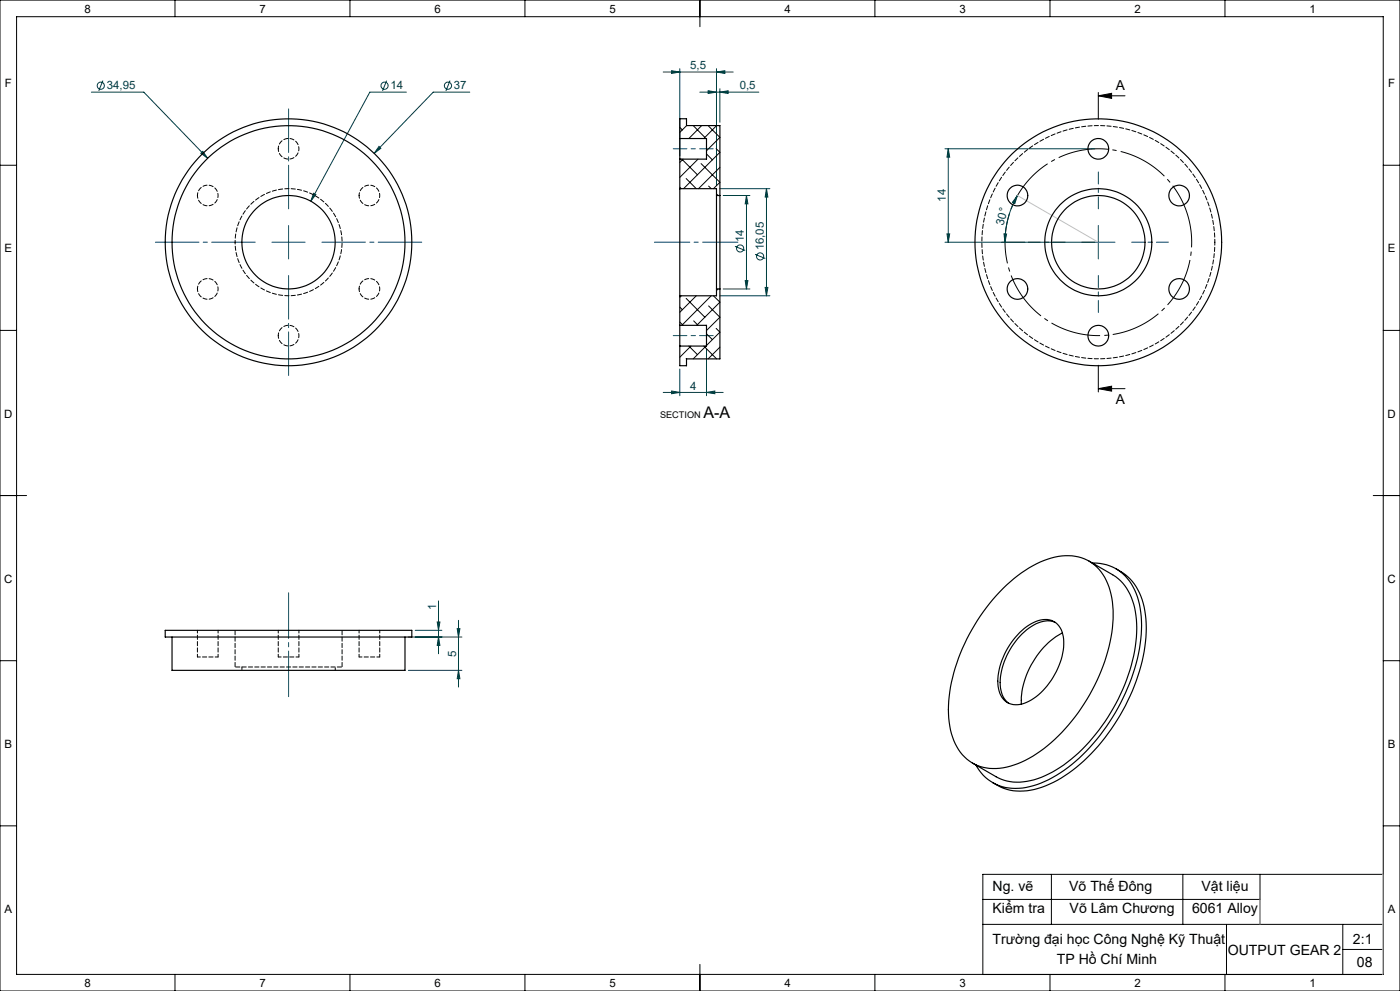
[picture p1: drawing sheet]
<svg xmlns="http://www.w3.org/2000/svg" width="420mm" height="297mm" viewBox="0 0 420 297" stroke-linecap="round" stroke-linejoin="round" font-family="sans-serif">
<g fill="none" stroke="#004040" stroke-width=".3">
<path d="M27.4 27.6h15.7l19.2 19.8M30.9 24.2l-1.3 3M116 24.2l-1.2 3M121.9 27.6h-11l-17.7 32.7M135 24.2l-1.2 3M140.9 27.6h-10.9l-17.7 18.4M199 21.6h21M201.5 21.2l2.4 .4-2.4 .4zM203.9 20.6v26.1M209.9 27.6h17.7M212.4 27.2l2.5 .4-2.5 .4zM214.9 21.6l2.6-.4v.8z"/>
<path d="M214.9 20.6v35M216 27.6l2.4-.4v.8zM216 26.6v10.1M60.3 45.9l.6-.5 1.4 2zM94.1 57.9l.7 .4-1.6 2zM113.7 43.9l.6 .5-2 1.6zM216 56.5h15M217 58.6h8M223.9 58.6v28M223.9 58.6l.5 2.5h-.8zM229.9 56.5v32.1M229.9 56.5l.5 2.6h-.8z"/>
<path d="M283.5 44.6h45M284.5 44.6v28M284.5 44.6l.4 2.5h-.8zM305.2 58.6l-.8 2.4-.7-.4zM305.2 58.6a28.2 28.2 0 0 0-3.7 14M220.5 73.8l3.1 1.3M226.5 76.2l3.1 1.3M283.5 72.6h45M284.1 70.1h.8l-.4 2.5zM301.2 70.1h.8l-.5 2.5zM216 88.6h15M217 86.6h8"/>
<path d="M223.6 84.1h.8l-.5 2.5zM229.6 86.1h.8l-.5 2.5zM199 117.6h18M201.5 117.2l2.4 .4-2.4 .4zM203.9 110.6v8M211.9 117.6l2.6-.4v.8zM211.9 104.7v13.9M122.5 190.9h16.1M124.6 188.9h8M131.2 186.4h.8l-.4 2.5zM131.6 180.1v15.8M131.6 190.9l.4 2.5h-.8z"/>
<path d="M137.2 188.4h.8l-.5 2.5zM137.5 185.9v20M122.5 200.9h16.1M137.5 200.9l.5 2.5h-.8z"/>
<circle cx="30.2" cy="25.7" r="1.08"/>
<circle cx="115.4" cy="25.7" r="1.08"/>
<circle cx="134.4" cy="25.7" r="1.08"/>
<circle cx="222" cy="74.5" r="1.08"/>
<circle cx="228" cy="76.9" r="1.08"/>
</g>
<g fill="none" stroke="#000" stroke-width=".3">
<path d="M0 0h420v297h-420zM5 5h410v287h-410zM52.5 0v5M105 0v5M157.5 0v5M210 0v8M262.5 0v5M315 0v5M367.5 0v5M329.5 28.7l4-.7v1.5zM329.5 28.7h8M329.5 27.7v8"/>
<path d="M0 49.5h5M415 49.5h5M0 99h5M415 99h5M329.5 116.5l4-.8v1.5zM329.5 109.5v8M329.5 116.5h8M0 148.5h8M412 148.5h8M0 198h5M415 198h5M0 247.5h5"/>
<path d="M415 247.5h5M294.9 277h119.9M294.9 269.6h83.1M315.4 262v15M354.9 262v15M367.9 277v15.1M378 262v15M402.8 277v15.1M414.8 262h-119.9v30.1M52.5 292v5M105 292v5M157.5 292v5"/>
<path d="M210 289v8M262.5 292v5M315 292v5M367.5 292v5M402.8 284.5h12"/>
</g>
<path d="M356.3 64.4a28 28 0 0 0-46.9-11.3 28 28 0 0 0 12.8 46.5 28 28 0 0 0 34.5-33.8l-.4-1.4" fill="none" stroke="#000" stroke-width=".3" stroke-dasharray="15.2 1.3 1.3 1.3" stroke-dashoffset="5.4" stroke-linecap="butt"/>
<path d="M221.4 72.6h-25.1" fill="none" stroke="#004080" stroke-width=".3" stroke-dasharray="15.2 1.3 1.3 1.3" stroke-dashoffset="4.6"/>
<path d="M214 44.6h-12M202 100.6h12" fill="none" stroke="#004080" stroke-width=".3" stroke-dasharray="15.2 1.3 1.3 1.3" stroke-dashoffset="11.1"/>
<path d="M76.6 72.6h-30M86.6 62.6v-30M96.6 72.6h29.9M86.6 82.6v29.9" fill="none" stroke="#004080" stroke-width=".3" stroke-dasharray="15.2 1.3 1.3 1.3" stroke-dashoffset="2.2"/>
<path d="M86.6 177.7v31.1" fill="none" stroke="#004080" stroke-width=".3" stroke-dasharray="15.2 1.3 1.3 1.3" stroke-dashoffset="1.6"/>
<path d="M319.5 72.6h-11M329.5 62.6v-11.1M339.5 72.6h11.1M329.5 82.6v11" fill="none" stroke="#004080" stroke-width=".3" stroke-dasharray="15.2 1.3 1.3 1.3" stroke-dashoffset="11.6"/>
<path d="M81.6 72.6h9.9M86.6 67.6v10M324.5 72.6h10M329.5 67.6v10" fill="none" stroke="#004080" stroke-width=".3"/>
<path d="M305.2 58.6l24.3 14M378 269.6v7.4M414.8 262v30.1" fill="none" stroke="#c0c0c0" stroke-width=".3"/>
<path d="M329.5 28.7l4-.7v1.5zM329.5 116.5l4-.8v1.5z" fill="#000"/>
<g fill="#004040">
<path d="M305.2 58.6l-.8 2.4-.7-.4zM301.2 70.1h.8l-.5 2.5z"/>
<path d="M211.9 117.6l2.6-.4v.8zM201.5 117.2l2.4 .4-2.4 .4zM214.9 21.6l2.6-.4v.8zM201.5 21.2l2.4 .4-2.4 .4zM216 27.6l2.4-.4v.8zM212.4 27.2l2.5 .4-2.5 .4z"/>
<path d="M113.7 43.9l-1.4 2.1 2-1.6zM60.3 45.9l2 1.5-1.4-2zM94.1 57.9l-.9 2.4 1.6-2z"/>
<path d="M137.5 200.9l.5 2.5h-.8zM137.2 188.4h.8l-.5 2.5zM131.6 190.9l.4 2.5h-.8zM131.2 186.4h.8l-.4 2.5z"/>
<path d="M284.5 44.6l.4 2.5h-.8zM284.1 70.1h.8l-.4 2.5zM223.9 58.6l.5 2.5h-.8zM223.6 84.1h.8l-.5 2.5zM229.9 56.5l.5 2.6h-.8zM229.6 86.1h.8l-.5 2.5z"/>
</g>
<g fill="none" stroke="#000" stroke-width=".35">
<path d="M203.9 56.5v32.1M203.9 41.5v6.2M203.9 41.5v-5.9h2.1v2h10v21M203.9 47.7v8.8M203.9 56.5h11v2.1M203.9 41.5h8v6.2h-8M214.9 58.6v28M214.9 58.6h1.1M216 58.6v28M203.9 97.5v6.2M203.9 97.5h8v6.2h-8M203.9 88.6v8.9"/>
<path d="M214.9 86.6v2h-11M214.9 86.6h1.1M216 86.6v21h-10v2h-2.1v-5.9M301 176.3a31.6 31.6 0 0 1 17.6-9.7 13 13 0 0 1 14.4 10.4 38.5 38.5 0 0 1-2.7 24.1 54.5 54.5 0 0 1-20.5 25.6 19.8 19.8 0 0 1-15.7 3 13.7 13.7 0 0 1-8.9-10.9 41.8 41.8 0 0 1 4.2-25.9 58 58 0 0 1 11.6-16.6zM326.7 168.2l7.1 4.1a16.3 16.3 0 0 1 7.1 13.4 50.6 50.6 0 0 1-10.3 31.9 42.2 42.2 0 0 1-19.3 15.8 15.1 15.1 0 0 1-12.5-.6l-7.1-4.1M327.7 168.7a13.5 13.5 0 0 1 13.5 10.2 38.9 38.9 0 0 1-1.8 24.4 57.7 57.7 0 0 1-22.5 29.1 21.3 21.3 0 0 1-16.3 3.4 12.9 12.9 0 0 1-7.8-6.5M334.8 170.5a16.4 16.4 0 0 1 8.8 13.9 49.8 49.8 0 0 1-7.6 30 50.4 50.4 0 0 1-21.2 20.6 16.7 16.7 0 0 1-17-.4M49.6 188.9h73.9v2h-73.9zM51.6 190.9v10h69.9v-10M305.9 189.6a11 11 0 0 1 8.9-3.8 5.8 5.8 0 0 1 4.3 5.7 21.3 21.3 0 0 1-11.1 19 5.6 5.6 0 0 1-8.6-4.8 21.1 21.1 0 0 1 6.5-16.1zM316.6 186.5a8 8 0 0 0-7.9 1.7 21.3 21.3 0 0 0-8.6 18 6.4 6.4 0 0 0 2.5 4.5M318.7 189.7a24.6 24.6 0 0 0-12.3 21.3"/>
<circle cx="305.2" cy="58.6" r="3.1"/>
<circle cx="329.5" cy="44.6" r="3.1"/>
<circle cx="353.7" cy="58.6" r="3.1"/>
<circle cx="86.6" cy="72.6" r="34.9"/>
<circle cx="86.6" cy="72.6" r="14"/>
<circle cx="86.6" cy="72.6" r="37"/>
<circle cx="329.5" cy="72.6" r="14"/>
<circle cx="329.5" cy="72.6" r="16.1"/>
<circle cx="329.5" cy="72.6" r="37"/>
<circle cx="305.2" cy="86.6" r="3.1"/>
<circle cx="353.7" cy="86.6" r="3.1"/>
<circle cx="329.5" cy="100.6" r="3.1"/>
</g>
<path d="M70.5 72.6a16 16 0 0 1 23.8-14.1 16 16 0 0 1 .9 27.6 16 16 0 0 1-24.6-12.4l-.1-1.1" fill="none" stroke="#000" stroke-width=".3" stroke-dasharray="1.3 .6" stroke-dashoffset=".7"/>
<g fill="none" stroke="#000" stroke-width=".3" stroke-dasharray="1.3 .6" stroke-dashoffset=".4">
<path d="M59.2 58.6a3.1 3.1 0 0 1 4.5-2.8 3.1 3.1 0 0 1 .4 5.3 3.1 3.1 0 0 1-4.8-2l-.1-.5M83.5 44.6a3.1 3.1 0 0 1 4.5-2.8 3.1 3.1 0 0 1 .4 5.3 3.1 3.1 0 0 1-4.9-2v-.5M107.7 58.6a3.1 3.1 0 0 1 4.5-2.8 3.1 3.1 0 0 1 .4 5.3 3.1 3.1 0 0 1-4.8-2l-.1-.5M364.5 72.6a34.9 34.9 0 0 0-51.5-30.8 34.9 34.9 0 0 0-2.8 59.9 34.9 34.9 0 0 0 54.1-25.9l.2-3.2M59.2 86.6a3.1 3.1 0 0 1 4.5-2.8 3.1 3.1 0 0 1 .4 5.3 3.1 3.1 0 0 1-4.8-2l-.1-.5M107.7 86.6a3.1 3.1 0 0 1 4.5-2.8 3.1 3.1 0 0 1 .4 5.3 3.1 3.1 0 0 1-4.8-2l-.1-.5M83.5 100.6a3.1 3.1 0 0 1 4.5-2.8 3.1 3.1 0 0 1 .4 5.3 3.1 3.1 0 0 1-4.9-2v-.5M59.2 196.9h6.2M59.2 188.9v8M65.4 196.9v-8M83.5 196.9h6.2M83.5 188.9v8"/>
<path d="M89.7 196.9v-8M107.7 196.9h6.2M107.7 188.9v8M113.9 196.9v-8"/>
</g>
<path d="M70.5 199.9h32.1" fill="none" stroke="#000" stroke-width=".3" stroke-dasharray="1.3 .6" stroke-dashoffset="-.2"/>
<path d="M70.5 188.9v11M102.6 199.9v-11" fill="none" stroke="#000" stroke-width=".3" stroke-dasharray="1.3 .6" stroke-dashoffset="-.1"/>
<path d="M72.6 199.9v1M100.6 200.9v-1" fill="none" stroke="#000" stroke-width=".3" stroke-dasharray="1.3 .6" stroke-dashoffset=".5"/>
<g fill="none" stroke="#000" stroke-width=".3">
<path d="M203.9 38.2l.8 .7M205.9 35.6l.1 .1M206 37.6l-2.1 2.1M208 37.6l3.5 3.6M210.5 37.6l-3.8 3.9M212.6 37.8l3.4 3.4-4.1 4M215 37.6l-3.9 3.9M203.9 56.1l.5 .4M204.5 47.7l4.7 4.7M204.9 47.7l-1 1M205.8 53.5l3.1 3M209.4 47.7l-5.5 5.5"/>
<path d="M210.3 49l5.7 5.6-2 1.9M211.9 46.1l1.8 1.8M212.6 55.8l.8 .7M214.8 44.6l1.2 1-10.9 10.9M214.9 58.1l.5 .5M216 50.2l-6.4 6.3M203.9 96.5l1 1M203.9 92l.8 .8M204.4 88.6l-.5 .5M205.8 89.4l5.7 5.7M208.1 96.2l1.3 1.3M208.9 88.6l-5 5"/>
<path d="M212.6 91.7l3.4 3.4-4.1 4M213.4 88.6l-8.9 8.9M214 88.6l2 2-7 6.9M214.8 98.4l1.2 1.2-4.1 3.9M215.4 86.6l-.5 .5M205.8 107.4l.2 .2M206 109.5l-.1 .1M206.7 103.7l2.5 2.6M207.3 103.7l-3.4 3.4M211.1 103.7l3.9 3.9M211.8 103.7l-3.8 3.9M211.9 100l1.8 1.8"/>
<path d="M216 104l-3.6 3.6"/>
</g>
<text font-size="4.8" x="211" y="125.3">A-A</text>
<g font-size="4.2">
<text x="297.8" y="267.1">Ng. vẽ</text>
<text x="320.8" y="267.1">Võ Thế Đông</text>
<text x="360.5" y="267.1">Vật liệu</text>
<text x="297.8" y="273.5">Kiểm tra</text>
<text x="320.9" y="273.5">Võ Lâm Chương</text>
<text x="357.6" y="273.5">6061 Alloy</text>
<text x="297.8" y="282.9">Trường đại học Công Nghệ Kỹ Thuật</text>
<text x="368.3" y="286.1">OUTPUT GEAR 2</text>
<text x="405.9" y="282.9">2:1</text>
<text x="317" y="288.8">TP Hồ Chí Minh</text>
<text x="407.1" y="289.9">08</text>
</g>
<g font-size="4.1">
<text x="334.7" y="27">A</text>
<text x="334.7" y="121">A</text>
</g>
<g font-size="3.4">
<text x="25.3" y="3.9">8</text>
<text x="77.8" y="3.9">7</text>
<text x="130.3" y="3.9">6</text>
<text x="182.8" y="3.9">5</text>
<text x="235.3" y="3.9">4</text>
<text x="287.8" y="3.9">3</text>
<text x="340.3" y="3.9">2</text>
<text x="392.8" y="3.9">1</text>
<text x="1.5" y="26.1">F</text>
<text x="416.5" y="26.1">F</text>
<text x="1.4" y="75.6">E</text>
<text x="416.4" y="75.6">E</text>
<text x="1.3" y="125.1">D</text>
<text x="416.3" y="125.1">D</text>
<text x="1.3" y="174.6">C</text>
<text x="416.3" y="174.6">C</text>
<text x="1.4" y="224.1">B</text>
<text x="416.4" y="224.1">B</text>
<text x="1.4" y="273.6">A</text>
<text x="416.4" y="273.6">A</text>
<text x="25.3" y="295.9">8</text>
<text x="77.8" y="295.9">7</text>
<text x="130.3" y="295.9">6</text>
<text x="182.8" y="295.9">5</text>
<text x="235.3" y="295.9">4</text>
<text x="287.8" y="295.9">3</text>
<text x="340.3" y="295.9">2</text>
<text x="392.8" y="295.9">1</text>
</g>
<g font-size="3.4" fill="#004040">
<text x="207.1" y="20.8">5,5</text>
<text x="32" y="26.8">34,95</text>
<text x="117.2" y="26.8">14</text>
<text x="136.2" y="26.8">37</text>
<text x="221.9" y="26.8">0,5</text>
<text x="283.7" y="60.5" transform="rotate(-90 283.7 60.5)">14</text>
<text x="301" y="67.6" transform="rotate(-75 301 67.6)">30°</text>
<text x="223.2" y="72.7" transform="rotate(-90 223.2 72.7)">14</text>
<text x="229.2" y="75.1" transform="rotate(-90 229.2 75.1)">16,05</text>
<text x="207" y="116.8">4</text>
<text x="130.8" y="182.9" transform="rotate(-90 130.8 182.9)">1</text>
<text x="136.8" y="196.9" transform="rotate(-90 136.8 196.9)">5</text>
</g>
<text font-size="2.7" x="198" y="125.3">SECTION</text>
</svg>
